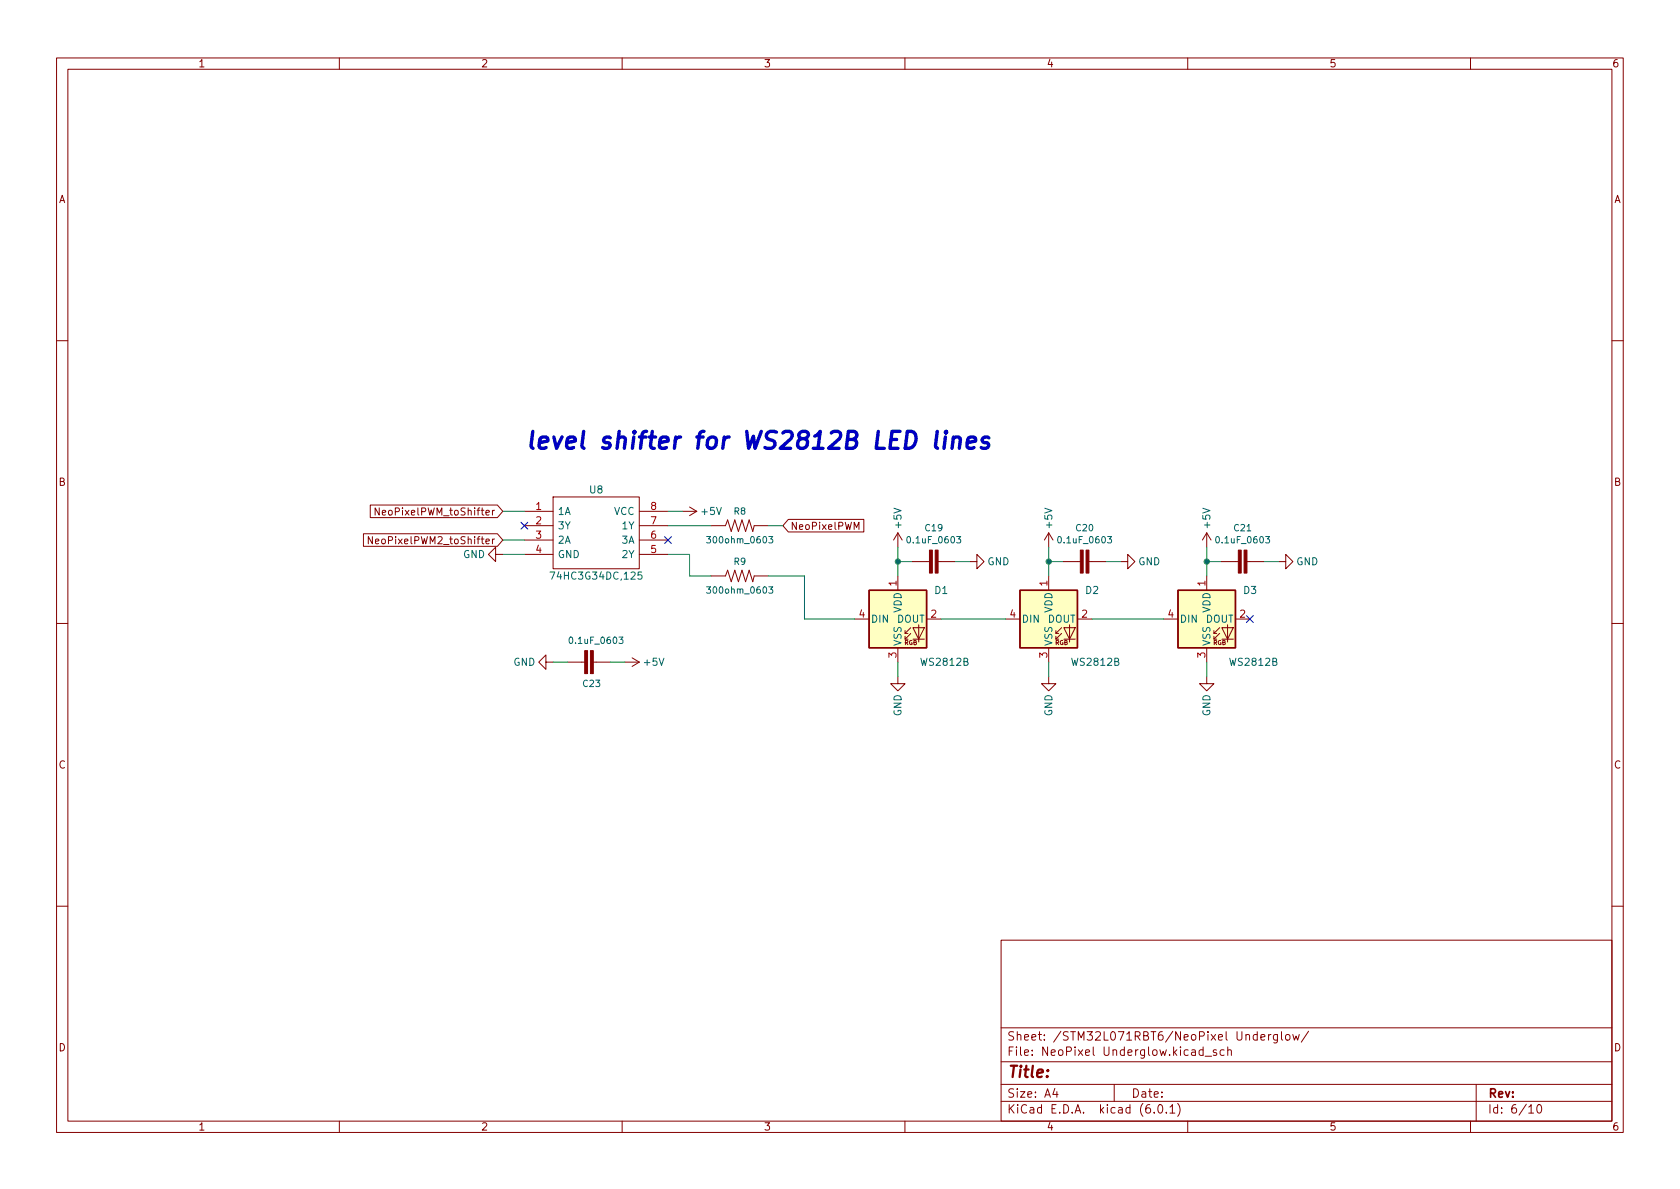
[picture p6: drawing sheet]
<svg xmlns="http://www.w3.org/2000/svg" width="297mm" height="210mm" viewBox="0 0 297 210" stroke-linecap="round" stroke-linejoin="round" font-family="sans-serif">
<g fill="none" stroke="#840000" stroke-width=".18">
<path d="M10 10.2h277v190.1h-277zM12 12.2h273v186.1h-273zM60 10.2v2M110 10.2v2M160 10.2v2M210 10.2v2M260 10.2v2M10 60.2h2M285 60.2h2M64.3 94.4h23.6l1 1.1-1 1.1h-23.6zM65.5 89.3h22.4l1 1.1-1 1.1h-22.4zM65.8 94.9v1.3l-.7-1.3v1.3"/>
<path d="M67.1 89.8v1.3l-.8-1.3v1.3M87.4 95.3l-.3 .3M87.4 90.2l-.3 .3M87.6 98v1.3l-1.2-1.3 1.2-1.2v1.2h1.3M92.7 90.4h5.1M92.7 93h5.1M92.7 95.5h5.1M92.7 98h5.1M97.8 87.9h15.2v12.7h-15.2zM113 90.4h5.1M113 93h5.1M113 95.5h5.1"/>
<path d="M113 98h5.1M120.6 90.4h2.6M121.9 89.7l1.3 .7M123.2 90.4l-1.3 .8M125.7 93h2.6l.4-1.1 .6 2.1 .6-2.1 .7 2.1 .6-2.1 .6 2.1 .7-2.1 .6 2.1 .2-1h2.6M139.4 91.8h13.3v2.3h-13.3l-1-1.1zM151 93.6v-1.2l.4 .9 .5-.9v1.2M158.7 94.2v2.6M158.7 94.2l.8 1.3M158.7 94.2l-.7 1.3M161.3 99.3h3M165.9 99.3h3"/>
<path d="M171.4 99.3h1.3v1.3l1.3-1.3-1.3-1.3v1.3M185.4 94.2v2.6M185.4 94.2l.8 1.3M185.4 94.2l-.7 1.3M188 99.3h3M192.5 99.3h3.1M198.1 99.3h1.3v1.3l1.3-1.3-1.3-1.3v1.3M213.4 94.2v2.6M213.4 94.2l.7 1.3M213.4 94.2l-.8 1.3M215.9 99.3h3M220.5 99.3h3"/>
<path d="M226.1 99.3h1.2v1.3l1.3-1.3-1.3-1.3v1.3M10 110.2h2M96.5 117.1v1.3l-1.3-1.3 1.3-1.3v1.3h1.3M100.3 117.1h3.1M104.9 117.1h3M110.5 117.1h2.5M111.8 116.3l1.2 .8M113 117.1l-1.2 .8M125.7 101.8h2.6l.4-1 .6 2.1 .6-2.1 .7 2.1 .6-2.1 .6 2.1 .7-2.1 .6 2.1 .2-1.1h2.6M151.1 109.5h2.6M158.7 119.6v1.3h-1.2l1.2 1.3 1.3-1.3h-1.3M158.7 101.8v2.6"/>
<path d="M158.7 114.5v2.6M160 112h.5M161 112l-1 1v-.5M161 111l-1 1v-.5M161.4 111h2l-1 2zM161.4 113h2M162.4 110.5v3M163.8 109.5h2.6M177.8 109.5h2.5M185.4 119.6v1.3h-1.3l1.3 1.3 1.3-1.3h-1.3M185.4 101.8v2.6M185.4 114.5v2.6"/>
<path d="M186.7 112h.5M187.7 112l-1 1v-.5M187.7 111l-1 1v-.5M188.1 111h2l-1 2zM188.1 113h2M189.1 110.5v3M190.5 109.5h2.5M205.7 109.5h2.6M213.4 119.6v1.3h-1.3l1.3 1.3 1.2-1.3h-1.2M213.4 101.8v2.6M213.4 114.5v2.6M214.6 112h.5"/>
<path d="M215.6 112l-1 1v-.5M215.6 111l-1 1v-.5M216 111h2.1l-1.1 2zM216 113h2.1M217 110.5v3M218.4 109.5h2.6M285 110.2h2M10 160.2h2M177 166.3h108v32h-108zM285 160.2h2M60 198.3v2M110 198.3v2"/>
<path d="M160 198.3v2M177 194.8h108M177 191.8h108M177 187.8h108M177 181.8h108M186.5 192.5l-.4 1h1M186.9 193v1M197 191.8v3M204.1 196.7v.1M204.9 195.4l.2-.1a.81 .81 0 0 1 .6 .7 .81 .81 0 0 1-.3 .8h-.2a.81 .81 0 0 1-.6-.6 .81 .81 0 0 1 .3-.8zM206.2 196.7v.1M206.9 195.8l.4-.5v1.5"/>
<path d="M206.9 196.8h.8M208.2 195.1a1.72 1.72 0 0 1 0 2.3M210 198.3v2M212.7 185.7l-.4-.1-.3 .3v.4l.1 .3h.6M212.7 185.1v1.5M213.1 186.8h1.1M215.1 185.7l-.4-.1-.2 .2 .1 .3 .5 .1v.4h-.6M216.4 185.7l-.4-.1-.3 .3v.4l.2 .3h.5M217.1 185.8l.2-.2 .3 .1 .1 .9M217.1 185.1v1.5M222.9 183.4l.7-.1v-.3l-.5-.1-.2 .2 .1 .8h.6M224.3 182.9v1"/>
<path d="M224.7 182.9l-.3 .1-.1 .2M225.9 182.9v1.2l-.3 .3h-.4M225.9 183l-.5-.1-.3 .3v.4l.2 .3h.6M226.6 182.4v1.3l.2 .2M227.4 183.1l.2-.2 .4 .2 .1 .5-.2 .3h-.3l-.2-.1zM228.6 182.9l.3 1 .2-.7 .3 .7 .3-1M231.4 182.4l-1.3 1.9M260 198.3v2M261 191.8v6.5M270.3 195.8l.4-.5v1.5M270.3 196.8h.9M271.9 195.4l.2-.1a.81 .81 0 0 1 .6 .7 .81 .81 0 0 1-.3 .8h-.2a.81 .81 0 0 1-.6-.6 .81 .81 0 0 1 .3-.8z"/>
</g>
<g fill="#840000" stroke="#840000" stroke-width=".18">
<path d="M103.4 115.1h.5v4h-.5z"/>
<path d="M104.4 115.1h.5v4h-.5z"/>
<path d="M164.3 97.3h.5v4h-.5z"/>
<path d="M165.4 97.3h.5v4h-.5z"/>
<path d="M191 97.3h.5v4h-.5z"/>
<path d="M192 97.3h.5v4h-.5z"/>
<path d="M218.9 97.3h.6v4h-.6z"/>
<path d="M220 97.3h.5v4h-.5z"/>
</g>
<path d="M124.9 94.9h.7l-.3 .4 .3 .1v.5l-.2 .1-.5-.1M135.9 94.9h.7l-.3 .4 .3 .1v.5l-.2 .1-.5-.1M169.2 94.9h.7l-.4 .4 .3 .1v.5l-.2 .1-.4-.1M195.8 94.9h.7l-.3 .4 .3 .1v.5l-.2 .1-.5-.1M223.8 94.9h.7l-.4 .4 .3 .1v.5l-.1 .1-.5-.1M97.2 101.2h.9l-.6 1.2M109.4 112.7h.7l-.3 .4 .3 .1v.5l-.2 .1-.5-.1M113.5 101.2h-.7v.6l.2-.2 .4 .1 .1 .2v.4l-.2 .1-.5-.1M124.9 103.8h.7l-.3 .4 .3 .1v.5l-.2 .1-.5-.1M135.9 103.8h.7l-.3 .4 .3 .1v.5l-.2 .1-.5-.1" fill="none" stroke="#006464" stroke-width=".18"/>
<g fill="#ffffc2" stroke="#ffffc2" stroke-width=".18">
<path d="M153.7 104.4h10.1v10.1h-10.1z"/>
<path d="M180.3 104.4h10.2v10.1h-10.2z"/>
<path d="M208.3 104.4h10.1v10.1h-10.1z"/>
</g>
<path d="M153.7 104.4h10.1v10.1h-10.1zM180.3 104.4h10.2v10.1h-10.2zM208.3 104.4h10.1v10.1h-10.1z" fill="none" stroke="#840000" stroke-width=".25"/>
<path d="M165.7 76.3l-.3 2.5 .1 .3 .3 .2M167.2 77.3l-.3 2M167.3 76.3l-.2 .1 .1 .2 .2-.2-.1-.1-.1 .3M168.5 77.6a.74 .74 0 0 1 1.3 .1l-.2 1.6M168.6 77.3l-.3 2M171 78.3l1.5-.3-.1-.6-.2-.1h-.6l-.3 .1-.2 .3-.1 1.1 .1 .3 .2 .2h.6l.3-.2M174.8 77.4a.73 .73 0 0 0-1.2 .4l.2 .3 .9 .3 .1 .4-.2 .3-.3 .2h-.5l-.3-.2" fill="none" stroke="#0000c2" stroke-width=".6"/>
<g fill="none" stroke="#009600" stroke-width=".18">
<path d="M88.9 98h3.8M88.9 90.4h3.8M88.9 95.5h3.8M118.1 98h3.8v3.8h3.8M118.1 93h7.6M118.1 90.4h2.5M135.9 93h2.5M158.7 99.3h2.6M158.7 96.8v5M168.9 99.3h2.5M185.4 99.3h2.6M185.4 96.8v5"/>
<path d="M195.6 99.3h2.5M213.4 96.8v5M213.4 99.3h2.5M223.5 99.3h2.6M97.8 117.1h2.5M107.9 117.1h2.6M135.9 101.8h6.3v7.7h8.9M158.7 117.1v2.5M166.4 109.5h11.4M185.4 117.1v2.5M193 109.5h12.7M213.4 117.1v2.5"/>
</g>
<path d="M92.1 92.3l1.2 1.3M93.3 92.3l-1.2 1.3M117.5 94.9l1.2 1.2M118.7 94.9l-1.2 1.2M220.4 108.9l1.2 1.2M221.6 108.9l-1.2 1.2" fill="none" stroke="#000084" stroke-width=".18"/>
<g fill="#009600" stroke="#009600" stroke-width=".18">
<circle cx="158.7" cy="99.3" r=".46"/>
<circle cx="185.4" cy="99.3" r=".46"/>
<circle cx="213.4" cy="99.3" r=".46"/>
</g>
<text font-size="4.2" fill="#0000c2" x="92.7" y="79.4">level shifter for WS2812B LED lines</text>
<text font-size="2.8" fill="#840000" x="178" y="190.6">Title:</text>
<g font-size="2.1" fill="#840000">
<text x="178" y="184">Sheet: /STM32L071RBT6/NeoPixel Underglow/</text>
<text x="178" y="186.7">File: NeoPixel Underglow.kicad_sch</text>
<text x="178" y="196.9">KiCad E.D.A. kicad (6.0.1)</text>
<text x="178" y="194.1">Size: A4</text>
<text x="200" y="194.1">Date:</text>
<text x="263" y="194.1">Rev:</text>
<text x="263" y="196.9">Id: 6/10</text>
</g>
<g font-size="1.8" fill="#840000">
<text x="35" y="11.9">1</text>
<text x="85" y="11.9">2</text>
<text x="135" y="11.9">3</text>
<text x="185" y="11.9">4</text>
<text x="235" y="11.9">5</text>
<text x="285" y="11.9">6</text>
<text x="10.3" y="35.9">A</text>
<text x="285.3" y="35.9">A</text>
<text x="10.3" y="85.9">B</text>
<text x="285.3" y="85.9">B</text>
<text x="67.6" y="91.1">NeoPixelPWM_toShifter</text>
<text x="139.7" y="93.7">NeoPixelPWM</text>
<text x="66.6" y="96.2">NeoPixelPWM2_toShifter</text>
<text x="10.3" y="135.9">C</text>
<text x="285.3" y="135.9">C</text>
<text x="10.3" y="185.9">D</text>
<text x="285.3" y="185.9">D</text>
<text x="35" y="199.9">1</text>
<text x="85" y="199.9">2</text>
<text x="135" y="199.9">3</text>
<text x="185" y="199.9">4</text>
<text x="235" y="199.9">5</text>
<text x="285" y="199.9">6</text>
</g>
<g font-size="1.8" fill="#006464">
<text x="104.3" y="87.2">U8</text>
<text x="98.6" y="91.1">1A</text>
<text x="98.6" y="93.6">3Y</text>
<text x="108.5" y="91.1">VCC</text>
<text x="110.1" y="93.6">1Y</text>
<text x="124.1" y="91.1">+5V</text>
<text x="159.4" y="93.3" transform="rotate(-90 159.4 93.3)">+5V</text>
<text x="186.1" y="93.3" transform="rotate(-90 186.1 93.3)">+5V</text>
<text x="214" y="93.3" transform="rotate(-90 214 93.3)">+5V</text>
<text x="81.9" y="98.7">GND</text>
<text x="98.6" y="96.1">2A</text>
<text x="98.6" y="98.7">GND</text>
<text x="110" y="96.1">3A</text>
<text x="110.1" y="98.7">2Y</text>
<text x="174.6" y="99.9">GND</text>
<text x="201.2" y="99.9">GND</text>
<text x="229.2" y="99.9">GND</text>
<text x="98" y="102.5">74HC3G34DC,125</text>
<text x="165.3" y="105">D1</text>
<text x="192" y="105">D2</text>
<text x="219.9" y="105">D3</text>
<text x="153.9" y="110.1">DIN</text>
<text x="158.6" y="110.1">DOUT</text>
<text x="159.4" y="108.4" transform="rotate(-90 159.4 108.4)">VDD</text>
<text x="180.6" y="110.1">DIN</text>
<text x="185.2" y="110.1">DOUT</text>
<text x="186.1" y="108.4" transform="rotate(-90 186.1 108.4)">VDD</text>
<text x="208.5" y="110.1">DIN</text>
<text x="213.2" y="110.1">DOUT</text>
<text x="214" y="108.4" transform="rotate(-90 214 108.4)">VDD</text>
<text x="90.7" y="117.7">GND</text>
<text x="114" y="117.7">+5V</text>
<text x="159.4" y="114.3" transform="rotate(-90 159.4 114.3)">VSS</text>
<text x="163" y="117.7">WS2812B</text>
<text x="186.1" y="114.3" transform="rotate(-90 186.1 114.3)">VSS</text>
<text x="189.7" y="117.7">WS2812B</text>
<text x="214" y="114.3" transform="rotate(-90 214 114.3)">VSS</text>
<text x="217.6" y="117.7">WS2812B</text>
<text x="159.4" y="126.7" transform="rotate(-90 159.4 126.7)">GND</text>
<text x="186.1" y="126.7" transform="rotate(-90 186.1 126.7)">GND</text>
<text x="214" y="126.7" transform="rotate(-90 214 126.7)">GND</text>
</g>
<g font-size="1.8" fill="#a90000">
<text x="94.8" y="90.2">1</text>
<text x="94.8" y="92.7">2</text>
<text x="94.8" y="95.2">3</text>
<text x="115.1" y="95.2">6</text>
<text x="115.1" y="92.7">7</text>
<text x="115.1" y="90.2">8</text>
<text x="94.8" y="97.8">4</text>
<text x="115.1" y="97.8">5</text>
<text x="158.5" y="103.6" transform="rotate(-90 158.5 103.6)">1</text>
<text x="185.2" y="103.6" transform="rotate(-90 185.2 103.6)">1</text>
<text x="213.1" y="103.6" transform="rotate(-90 213.1 103.6)">1</text>
<text x="151.9" y="109.2">4</text>
<text x="164.6" y="109.2">2</text>
<text x="178.6" y="109.2">4</text>
<text x="191.3" y="109.2">2</text>
<text x="206.5" y="109.2">4</text>
<text x="219.2" y="109.2">2</text>
<text x="158.5" y="116.3" transform="rotate(-90 158.5 116.3)">3</text>
<text x="185.2" y="116.3" transform="rotate(-90 185.2 116.3)">3</text>
<text x="213.1" y="116.3" transform="rotate(-90 213.1 116.3)">3</text>
</g>
<g font-size="1.6" fill="#006464">
<text x="129.8" y="91">R8</text>
<text x="163.6" y="93.9">C19</text>
<text x="190.3" y="93.9">C20</text>
<text x="218.3" y="93.9">C21</text>
<text x="125.6" y="96.1">300ohm_0603</text>
<text x="129.8" y="99.9">R9</text>
<text x="160.8" y="96.1">0.1uF_0603</text>
<text x="187.5" y="96.1">0.1uF_0603</text>
<text x="215.4" y="96.1">0.1uF_0603</text>
<text x="125.6" y="105">300ohm_0603</text>
<text x="101.1" y="113.8">0.1uF_0603</text>
<text x="103.1" y="121.5">C23</text>
</g>
<g font-size="1.1" fill="#840000">
<text x="159.9" y="114">RGB</text>
<text x="186.5" y="114">RGB</text>
<text x="214.5" y="114">RGB</text>
</g>
</svg>
